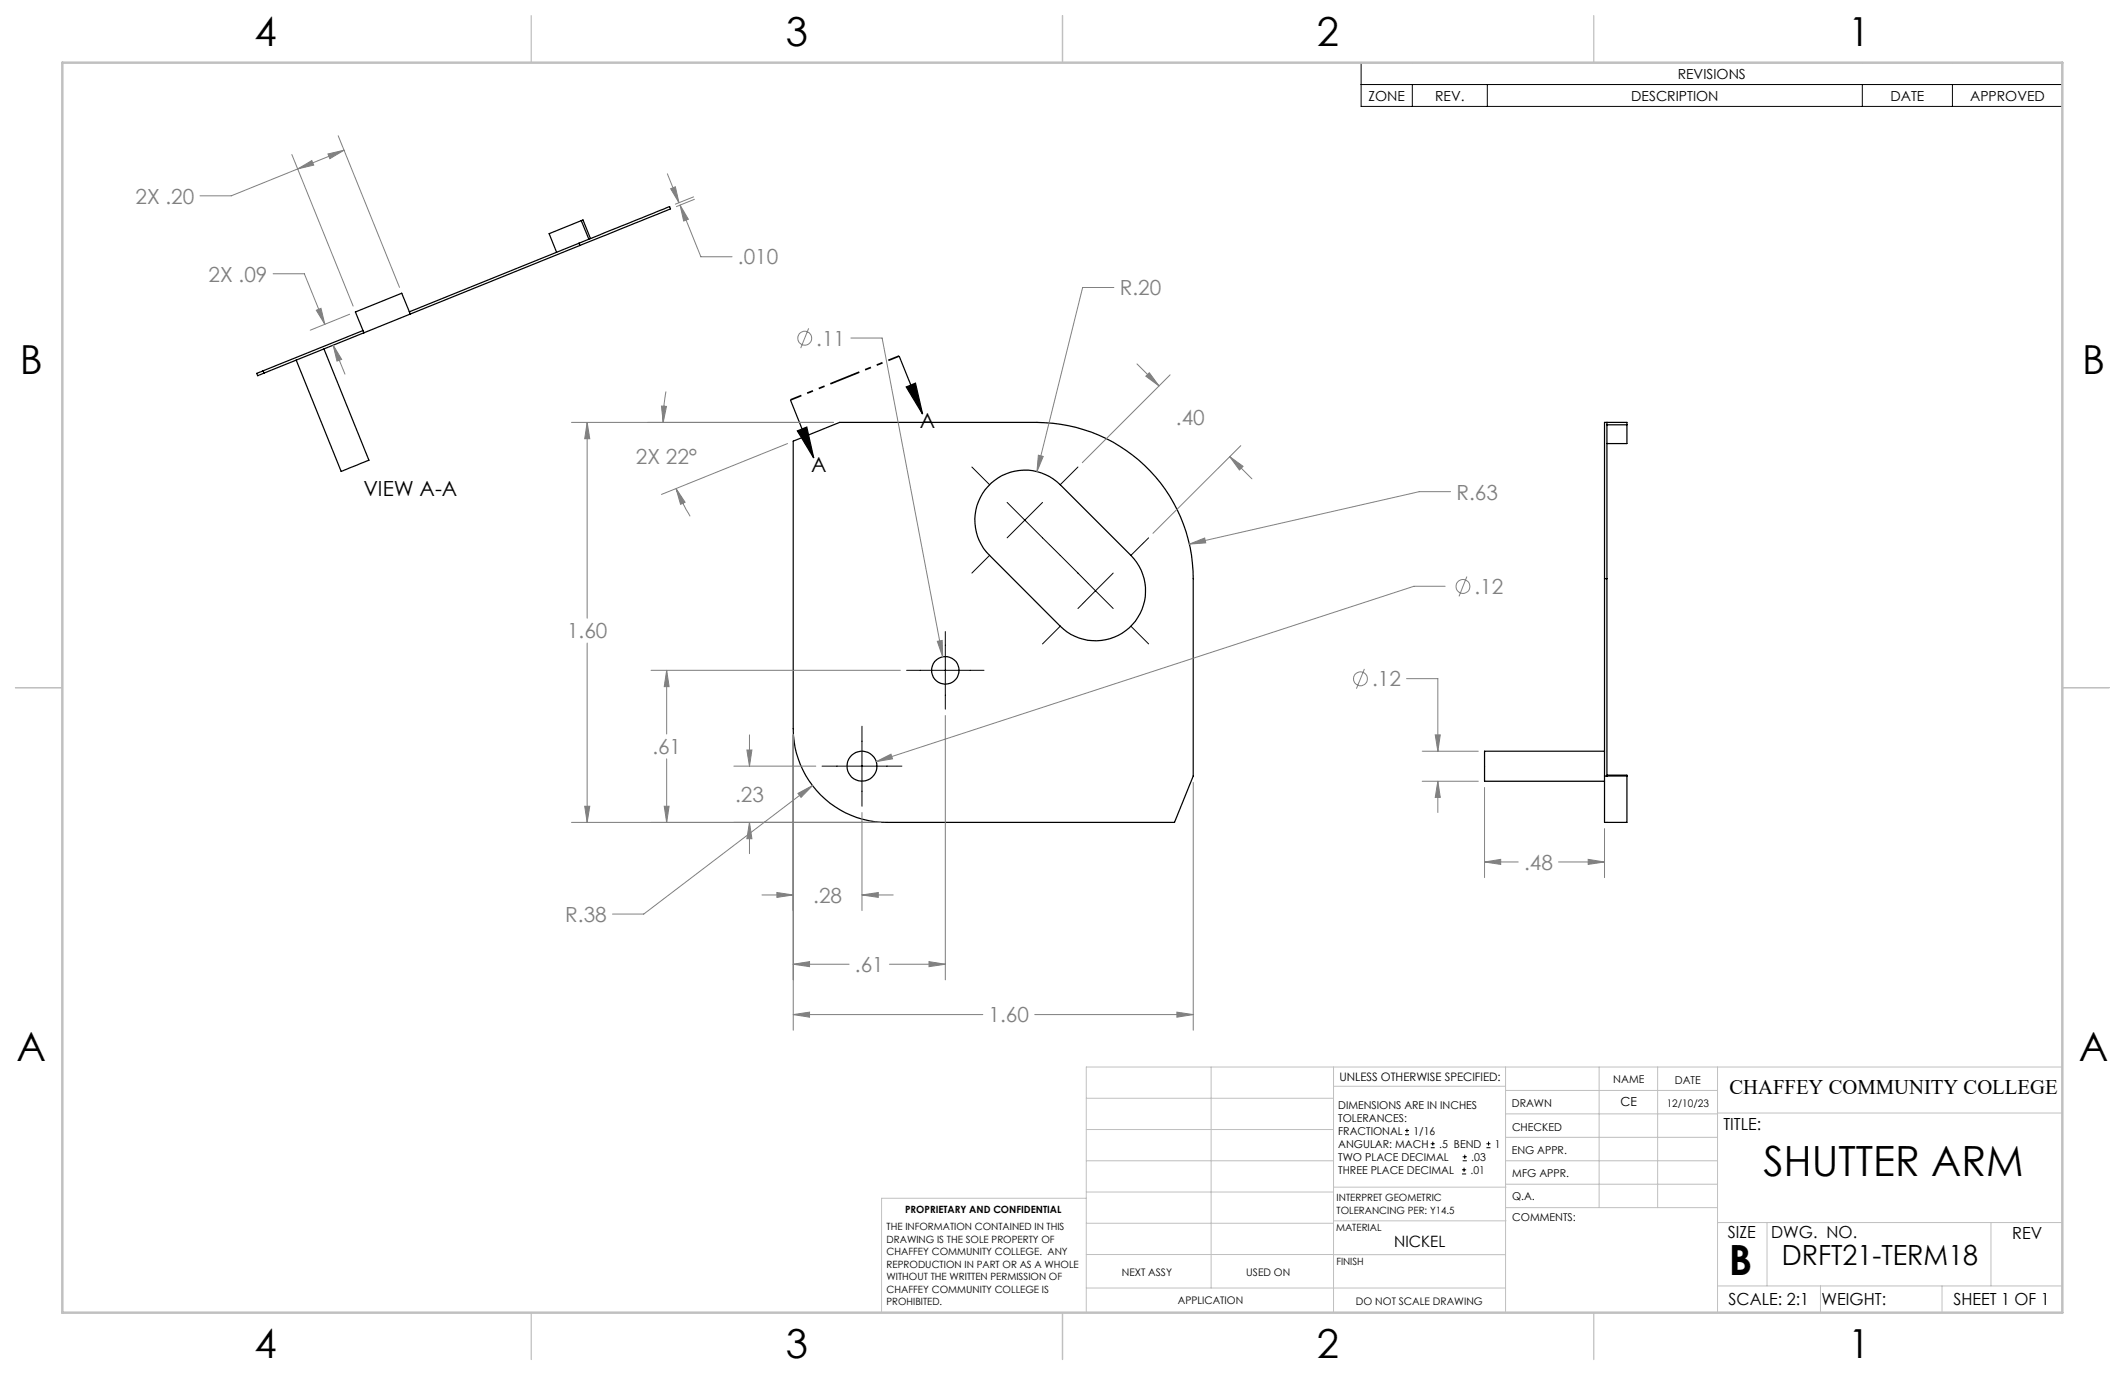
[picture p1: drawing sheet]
<svg xmlns="http://www.w3.org/2000/svg" width="432mm" height="279mm" viewBox="0 0 432 279" stroke-linecap="round" stroke-linejoin="round" font-family="sans-serif">
<g fill="none" stroke="#000" stroke-width=".25">
<path d="M117.7 49.4l18.4-7.4 .1 .4-.2 .1-18.2 7.4M117.7 49.4l.1 .5M117.7 49.4l-34.5 14M117.8 49.9l-34.4 13.9M118.1 44.8l1.6 3.8M118.1 44.8l-6.5 2.7 1.5 3.8M118.1 44.8l.4-.1 1.5 3.8M53.4 75.4l-1.2 .4 .2 .5 1.3-.5M53.4 75.4l.3 .4M65.8 70.9l9.2 22.6-5.3 2.1-.4 .2-9.1-22.6M73.8 67.2l.1 .4M73.8 67.2l-20.4 8.2"/>
<path d="M73.9 67.6l-20.2 8.2M83.2 63.4l-1.6-3.8-9.4 3.8 1.6 3.8M83.2 63.4l.2 .4M83.4 63.8l-9.5 3.8M182.7 72.4l4.8 11.7M184.2 78.6l1.8-.7 1.5 6.2zM160.6 81.3l4.7 11.8M161.2 89.6l9.4-3.8h40.1a31.8 31.8 0 0 1 31.8 31.8v40.1l-3.8 9.4h-58.5a19 19 0 0 1-19-19zM162 87.6l1.9-.8 1.4 6.3zM201.4 98.2a10.2 10.2 0 0 1 14 .3l14.4 14.4a10.2 10.2 0 0 1 0 14.3 10.2 10.2 0 0 1-14.4 0l-14.3-14.3a10.1 10.1 0 0 1 .3-14.7zM326.5 90.1h4.1v-4.3h-4.6v31.8M326.5 85.8v31.8"/>
<path d="M326.5 86.3h4.1M326 117.6v49.5h4.6v-9.6h-4.1M326 117.6h.5M326.5 117.6v40.1M326 152.6h-24.3v6.2h24.3M326 157.7h4.6"/>
<circle cx="192.1" cy="136.2" r="2.79"/>
<circle cx="175.1" cy="155.7" r="3"/>
</g>
<g fill="none" stroke="#808080" stroke-width=".2">
<path d="M59.3 31.4l12.5 30.8M60.5 34.3l2.9-1.7 .3 .9zM66.6 31.3l3.3-.8-2.9 1.7zM68.7 27.6l12.5 30.8M69.9 30.5l-22.9 9.3h-6.4M135.6 35.3l2.4 5.9M136.3 38.3l.9-.3 .8 3.2zM55.5 55.6h6.3l4.2 10.3M138.2 41.7l1.7 2.9-1 .3zM138.2 41.7l4.2 10.5h6.4M140.9 40l-3.7 1.5M141.1 40.5l-3.7 1.5"/>
<path d="M226.3 58.4h-6.3l-9.3 37.4M64.3 63l.9-.3 .8 3.2zM67.7 70.1l1.7 2.9-.9 .4zM67.7 70.1l2.4 5.9M71 63.9l-8 3.2M135.3 79.6l-.3 2.3-.2 3.9M164.3 66.7l-1.6 4M172.9 68.7h6.3l12.4 64.8M231 73.9l4.5 4.5M232.8 76.4l.7-.7 2 2.7zM237.8 76.2l-17.9 17.8M116.1 85.8h53.2"/>
<path d="M119.3 85.8l.5 3.3h-1zM119.3 85.8v39.8M134.4 82.5l1 .1-.6 3.2zM137.4 99.3l1.8 2.8-.9 .4zM137.4 99.3l1.3 2.9 1.5 2.7M160 90.1l-25.6 10.4M211 92.5l1 .2-1.3 3.1zM249.9 92.8l2.7 2-.8 .7zM249.9 92.8l4.5 4.5M252.1 90.6l-17.8 17.8M294.7 99.9h-6.3l-46.7 10.7M241.7 110.6l3.1-1.3 .2 1z"/>
<path d="M293.7 119.1h-6.4l-109.3 35.7M298.1 117.2l-1.6 4M119.3 130.7v36.4M132.3 136.2h50.7M135.5 136.2l.5 3.3h-1zM135.5 136.2v13M190.5 130.3l1-.2 .1 3.4zM277.2 135.9l-1.6 4M285.8 137.9h6.4v14.7M135.5 154.2v12.9M149.1 155.7h16.7M151.8 152.4h1l-.5 3.3z"/>
<path d="M152.3 149.3v6.4M161.2 149.3v60M165.1 159.6l-34.3 26.1h-6.3M178 154.8l3-1.6 .4 1zM192.1 145.4v53.7M242.5 159v50.3M289 152.6h11.4M289 158.8h11.4M291.6 149.3h1.1l-.5 3.3zM292.2 158.8v6.3M292.2 158.8l.5 3.2h-1.1zM116.1 167.1h62.9"/>
<path d="M118.8 163.8h1l-.5 3.3zM135 163.8h1l-.5 3.3zM152.3 167.1l.5 3.3h-1zM152.3 167.1v6.4M162.1 161.2l3-1.6-2.3 2.4zM175.2 165.1v19.9M301.7 160v18.3M301.7 175.2h6.8M301.7 175.2l3.2-.6v1zM316.7 175.2h9.3M322.7 174.6l3.3 .6-3.3 .4zM326 168.4v9.9"/>
<path d="M154.8 181.9h6.4M157.9 181.4l3.3 .5-3.3 .5zM161.2 195.9l3.3-.5v1zM161.2 195.9h11.3M175.2 181.9l3.3-.5v1zM175.2 181.9h6.3M180.7 195.9h11.4M188.8 195.4l3.3 .5-3.3 .5zM161.2 206.2l3.3-.5v1zM161.2 206.2h38.5M210.3 206.2h32.2M239.1 205.7l3.4 .5-3.4 .5z"/>
<circle cx="163.5" cy="68.7" r="1.4"/>
<circle cx="297.3" cy="119.2" r="1.41"/>
<circle cx="276.4" cy="137.9" r="1.4"/>
</g>
<g fill="none" stroke="#000" stroke-width=".2">
<path d="M276.6 12.7h142.5v8.9h-142.5zM276.6 17.2h142.5M287 17.2v4.4M302.2 17.2v4.4M378.4 17.2v4.4M396.7 17.2v4.4M197.5 94.9l3.6 3.6M219 94.9l-3.6 3.6M201.1 112.9l-3.6 3.6M204.6 102.1l18 18M211.8 102.1l-7.2 7.2M226.2 116.5l-3.6 3.6"/>
<path d="M233.4 109.3l-3.6 3.6M184.2 136.2h15.8M192.1 128.3v15.8M215.4 127.2l-3.6 3.6M222.6 120.1l3.6 3.5M222.6 120.1l-3.6 3.5M229.8 127.2l3.6 3.6M167 155.7h16.3M175.2 147.6v16.2M285.5 230.6h.8M285.5 229.7h.8M285.9 229.3v.9"/>
<path d="M290.7 233.2h.8M290.7 232.4h.8M291.1 232v.8M297.1 238.5h.8M297.1 237.7h.8M297.2 235.9h.9M297.2 235.1h.9M297.5 237.3v.8M297.6 234.6v.9M302 233.2h.9M302 232.4h.9M302.5 232v.8"/>
</g>
<path d="M182.7 72.3l-22.1 9" fill="none" stroke="#000" stroke-width=".35" stroke-dasharray="6.3 1.3 1.3 1.3 1.3 1.3" stroke-dashoffset="4" stroke-linecap="butt"/>
<g fill="none" stroke="#c0c0c0" stroke-width=".2">
<path d="M246.1 216.8v44.9M271 216.8v49.9M305.9 216.8v49.9M324.9 216.8v28.6M336.8 216.8v28.6M349 216.8v49.9M419.1 216.8h-198.4v49.9M220.7 235.9h50.3M220.7 229.5h50.3M220.7 223.2h50.3M271 220.7h34.9M305.9 231.1h43.1"/>
<path d="M305.9 226.3h43.1M305.9 221.6h43.1M305.9 235.9h43.1M349 226.2h70.1M220.7 248.6h50.3M220.7 242.2h50.3M220.7 254.9h50.3M220.7 243.5h-41.6v23.2M271 255h34.9M271 248.1h35M271 241.2h35M305.9 240.6h43.1"/>
<path d="M306 245.4h43M349 248.4h70.1M359.1 248.4v12.9M404.6 248.4v12.9M220.7 261.7h85.2M349 261.3h70.1M369.9 261.3v5.4M394.6 261.3v5.4"/>
</g>
<path d="M108 3.2v9.5M215.9 3.2v9.5M323.8 3.2v9.5M3.1 139.7h9.6M419.1 139.7h9.5M108 266.7v9.6M215.9 266.7v9.6M323.8 266.7v9.6" fill="none" stroke="#c0c0c0" stroke-width=".25"/>
<path d="M12.7 12.7h406.4v254h-406.4z" fill="none" stroke="#c0c0c0" stroke-width=".5"/>
<path d="M184.2 78.6l1.8-.7 1.5 6.2zM162 87.6l1.9-.8 1.4 6.3z" fill="#000"/>
<g fill="#808080">
<path d="M162.1 161.2l.7 .8 2.3-2.4zM211 92.5l-.3 3.3 1.3-3.1zM232.8 76.4l.7-.7 2 2.7zM249.9 92.8l2.7 2-.8 .7zM161.2 206.2l3.3-.5v1zM239.1 205.7l3.4 .5-3.4 .5zM118.8 163.8h1l-.5 3.3zM119.3 85.8l.5 3.3h-1zM241.7 110.6l3.3-.3-.2-1zM134.4 82.5l1 .1-.6 3.2zM137.4 99.3l1.8 2.8-.9 .4zM178 154.8l3.4-.6-.4-1zM190.5 130.3l1.1 3.2-.1-3.4zM135.5 136.2l.5 3.3h-1zM135 163.8h1l-.5 3.3zM152.3 167.1l.5 3.3h-1zM151.8 152.4h1l-.5 3.3zM157.9 181.4l3.3 .5-3.3 .5zM175.2 181.9l3.3-.5v1zM188.8 195.4l3.3 .5-3.3 .5zM161.2 195.9l3.3-.5v1zM64.3 63l.9-.3 .8 3.2zM67.7 70.1l1.7 2.9-.9 .4zM66.6 31.3l3.3-.8-2.9 1.7zM60.5 34.3l2.9-1.7 .3 .9zM136.3 38.3l.9-.3 .8 3.2zM138.2 41.7l1.7 2.9-1 .3z"/>
<path d="M291.6 149.3h1.1l-.5 3.3zM292.2 158.8l.5 3.2h-1.1zM301.7 175.2l3.2-.6v1zM322.7 174.6l3.3 .6-3.3 .4z"/>
</g>
<g font-size="8.5">
<text x="358.4" y="239">SHUTTER ARM</text>
<text x="351.3" y="259">B</text>
</g>
<g font-size="8.1">
<text x="51.7" y="9.3">4</text>
<text x="159.7" y="9.3">3</text>
<text x="267.6" y="9.3">2</text>
<text x="375.6" y="9.3">1</text>
<text x="4" y="76">B</text>
<text x="423.1" y="76">B</text>
<text x="3.3" y="215.7">A</text>
<text x="422.4" y="215.7">A</text>
<text x="51.7" y="276">4</text>
<text x="159.7" y="276">3</text>
<text x="267.6" y="276">2</text>
<text x="375.6" y="276">1</text>
</g>
<text font-size="5.6" x="362" y="257">DRFT21-TERM18</text>
<g font-size="4.2" fill="#808080">
<text x="27.5" y="41.4">2X .20</text>
<text x="150" y="53.7">.010</text>
<text x="42.4" y="57.2">2X .09</text>
<text x="227.5" y="60">R.20</text>
<text x="165.9" y="70.3">.11</text>
<text x="239" y="86.4">.40</text>
<text x="129.2" y="94.3">2X 22°</text>
<text x="295.9" y="101.5">R.63</text>
<text x="299.6" y="120.7">.12</text>
<text x="115.2" y="129.7">1.60</text>
<text x="278.8" y="139.5">.12</text>
<text x="132.6" y="153.3">.61</text>
<text x="149.4" y="163">.23</text>
<text x="309.7" y="176.7">.48</text>
<text x="165.3" y="183.4">.28</text>
<text x="114.9" y="187.3">R.38</text>
<text x="173.7" y="197.5">.61</text>
<text x="200.9" y="207.8">1.60</text>
</g>
<g font-size="4.2">
<text x="186.9" y="87">A</text>
<text x="164.8" y="96">A</text>
<text x="73.8" y="100.8">VIEW A-A</text>
<text x="351.4" y="222.2">CHAFFEY COMMUNITY COLLEGE</text>
</g>
<g font-size="3.4">
<text x="350.2" y="229.5">TITLE:</text>
<text x="351.1" y="251.6">SIZE</text>
<text x="359.9" y="251.6">DWG. NO.</text>
<text x="408.9" y="251.7">REV</text>
<text x="351.2" y="265.2">SCALE: 2:1</text>
<text x="370.1" y="265.3">WEIGHT:</text>
<text x="396.9" y="265.2">SHEET 1 OF 1</text>
</g>
<text font-size="3.2" x="283.3" y="253.3">NICKEL</text>
<g font-size="2.8">
<text x="340.9" y="16">REVISIONS</text>
<text x="278.1" y="20.4">ZONE</text>
<text x="291.6" y="20.4">REV.</text>
<text x="331.5" y="20.4">DESCRIPTION</text>
<text x="384.1" y="20.4">DATE</text>
<text x="400.3" y="20.4">APPROVED</text>
</g>
<text font-size="2.5" x="329.3" y="224.8">CE</text>
<text font-size="2.4" x="272.2" y="219.7">UNLESS OTHERWISE SPECIFIED:</text>
<g font-size="2.2">
<text x="327.8" y="220.1">NAME</text>
<text x="340.3" y="220.2">DATE</text>
<text x="271.9" y="225.3">DIMENSIONS ARE IN INCHES</text>
<text x="271.9" y="227.9">TOLERANCES:</text>
<text x="307.2" y="224.9">DRAWN</text>
<text x="271.9" y="230.6">FRACTIONAL</text>
<text x="271.9" y="233.2">ANGULAR: MACH</text>
<text x="287.2" y="230.6">1/16</text>
<text x="292.5" y="233.2">.5 BEND</text>
<text x="303.8" y="233.2">1</text>
<text x="307.3" y="229.8">CHECKED</text>
<text x="271.9" y="238.5">THREE PLACE DECIMAL</text>
<text x="271.9" y="235.9">TWO PLACE DECIMAL</text>
<text x="298.8" y="238.5">.01</text>
<text x="299" y="235.9">.03</text>
<text x="307.2" y="234.5">ENG APPR.</text>
<text x="307.3" y="239.2">MFG APPR.</text>
<text x="307.3" y="243.9">Q.A.</text>
<text x="307.3" y="248.1">COMMENTS:</text>
</g>
<g font-size="2.1">
<text x="338.7" y="224.9">12/10/23</text>
<text x="227.9" y="259.2">NEXT ASSY</text>
<text x="253.3" y="259.2">USED ON</text>
<text x="239.3" y="265">APPLICATION</text>
<text x="275.5" y="265.1">DO NOT SCALE DRAWING</text>
</g>
<g font-size="2">
<text x="271.6" y="244.1">INTERPRET GEOMETRIC</text>
<text x="180.2" y="250">THE INFORMATION CONTAINED IN THIS</text>
<text x="183.9" y="246.4">PROPRIETARY AND CONFIDENTIAL</text>
<text x="271.5" y="250.2">MATERIAL</text>
<text x="271.6" y="246.6">TOLERANCING PER: Y14.5</text>
<text x="180.2" y="252.5">DRAWING IS THE SOLE PROPERTY OF</text>
<text x="180.2" y="255.1">CHAFFEY COMMUNITY COLLEGE. ANY</text>
<text x="180.2" y="257.6">REPRODUCTION IN PART OR AS A WHOLE</text>
<text x="271.5" y="257">FINISH</text>
<text x="180.2" y="260.1">WITHOUT THE WRITTEN PERMISSION OF</text>
<text x="180.2" y="262.6">CHAFFEY COMMUNITY COLLEGE IS</text>
<text x="180.2" y="265.2">PROHIBITED.</text>
</g>
</svg>
